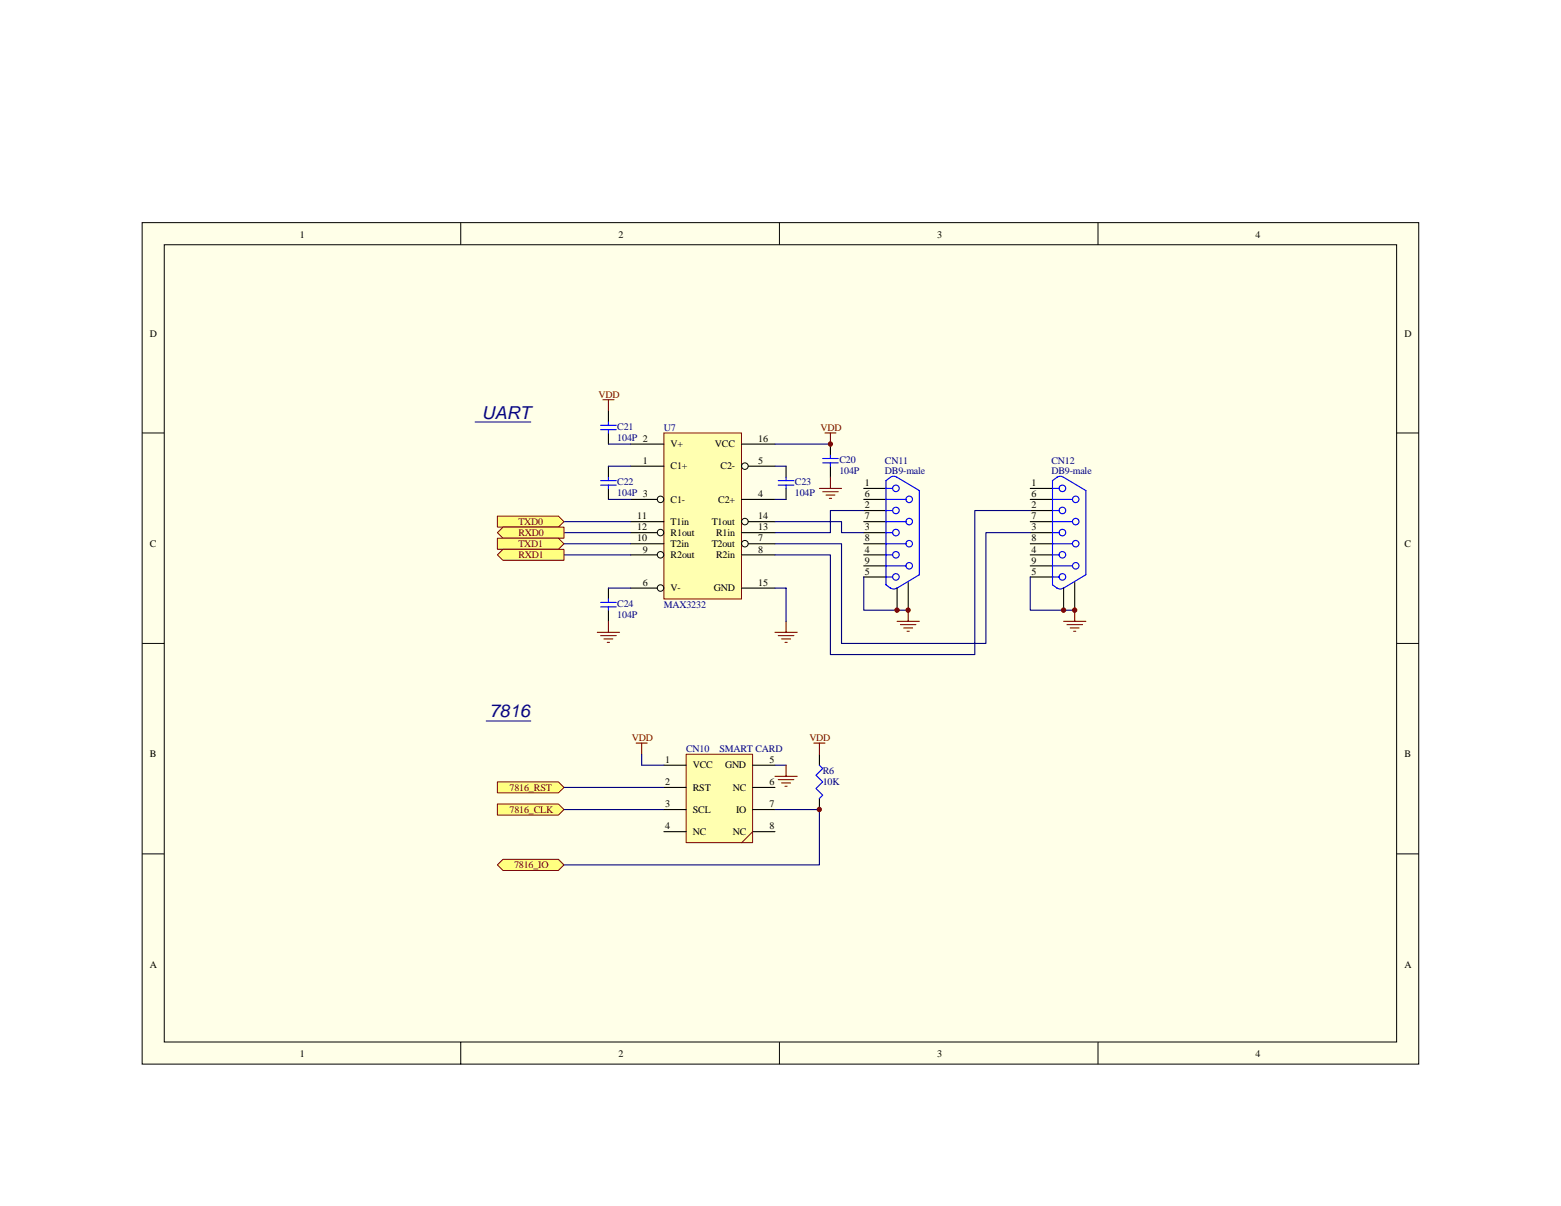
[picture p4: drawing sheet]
<svg xmlns="http://www.w3.org/2000/svg" width="279mm" height="216mm" viewBox="0 0 279 216" stroke-linecap="round" stroke-linejoin="round" font-family="sans-serif">
<path d="M25.4 39.9h228.5v150.6h-228.5z" fill="#ffffe8"/>
<g fill="none" stroke="#000" stroke-width=".18">
<path d="M25.4 39.9h228.5v150.6h-228.5zM82.5 39.9v3.9M139.5 39.9v3.9M196.5 39.9v3.9M29.4 43.8h220.6v142.7h-220.6zM25.4 77.5h4M250 77.5h4M25.4 115.2h4M250 115.2h4M25.4 152.9h4M250 152.9h4M82.5 186.6v3.9"/>
<path d="M139.5 186.6v3.9M196.5 186.6v3.9"/>
</g>
<path d="M118.9 77.5h13.8v29.7h-13.8z" fill="#ffffb0"/>
<path d="M118.8 77.5h13.9v29.7h-13.9z" fill="none" stroke="#800000" stroke-width=".18"/>
<g fill="none" stroke="#000" stroke-width=".18">
<circle cx="118.2" cy="95.3" r=".58"/>
<circle cx="118.2" cy="99.3" r=".58"/>
<circle cx="118.2" cy="89.4" r=".58"/>
<circle cx="133.3" cy="83.4" r=".59"/>
<circle cx="133.3" cy="97.3" r=".59"/>
<circle cx="133.3" cy="93.4" r=".59"/>
<circle cx="118.2" cy="105.3" r=".58"/>
</g>
<g fill="none" stroke="#000" stroke-width=".2">
<path d="M108.9 73.6v1.9M108.9 77.5v2M112.9 79.5h5.9M132.7 79.5h6M148.6 79.5v2M108.9 83.5v1.9M108.9 87.4v2M112.9 99.3h4.7M112.9 93.4h5.9M112.9 95.4h4.7M112.9 97.3h5.9M112.9 83.5h5.9"/>
<path d="M112.9 89.4h4.7M132.7 99.3h6M132.7 95.4h6M132.7 89.4h6M133.9 93.4h4.8M133.9 97.3h4.8M133.9 83.5h4.8M140.7 83.5v1.9M140.7 87.4v2M148.6 83.5v1.9M154.6 99.3h4M154.6 93.4h4"/>
<path d="M154.6 95.4h4M154.6 97.3h4M154.6 89.4h4M154.6 87.4h4M154.6 91.4h4M108.9 105.3v2M108.9 109.2v2M112.9 105.3h4.7M132.7 105.3h6M154.6 101.3h4M154.6 103.3h4M160.6 105.3v3.9"/>
<path d="M162.6 104.3v4.9"/>
</g>
<g fill="none" stroke="#00f" stroke-width=".2">
<path d="M107.5 76.9h2.8M107.5 76.1h2.8M108.9 75.5v.6M108.9 76.9v.6M107.5 86.8h2.8M107.5 86h2.8M108.9 85.4v.6M108.9 86.8v.6M139.3 86.8h2.8M139.3 86h2.8M140.7 85.4v.6M140.7 86.8v.6"/>
<path d="M147.3 82.1h2.7M147.3 82.9h2.7M148.6 81.5v.6M148.6 82.9v.6M158.6 99.3h1.2M158.6 97.3h3.6M158.6 95.4h1.2M158.6 93.4h3.6M158.6 91.4h1.2M158.6 89.4h3.6M158.6 87.4h1.2M107.5 108.6h2.8"/>
<path d="M107.5 107.8h2.8M108.9 107.3v.5M108.9 108.6v.6M158.6 103.3h1.2M158.6 101.3h3.6M159.4 105.3l-.8-.6v-18.7a1.93 1.93 0 0 1 1.4-.7h.4l4.1 2.5v15.1l-3.9 2.4M159.4 105.2l.6 .3 .5-.3"/>
<circle cx="160.4" cy="87.4" r=".59"/>
<circle cx="160.4" cy="99.3" r=".59"/>
<circle cx="160.4" cy="95.3" r=".59"/>
<circle cx="160.4" cy="91.4" r=".59"/>
<circle cx="162.7" cy="89.4" r=".58"/>
<circle cx="162.7" cy="97.3" r=".58"/>
<circle cx="162.7" cy="93.4" r=".58"/>
<circle cx="160.4" cy="103.3" r=".59"/>
<circle cx="162.7" cy="101.3" r=".58"/>
</g>
<g fill="none" stroke="#800000" stroke-width=".2">
<path d="M107.9 71.6h2M108.9 71.6v2M147.7 77.5h1.9M148.6 77.5v2M146.7 87.4h3.9M147.3 88h2.7M147.8 88.6h1.6M148.4 89.2h.4M148.6 85.4v2M106.9 113.2h4M107.5 113.8h2.8M108.1 114.4h1.6"/>
<path d="M108.7 115h.4M108.9 111.2v2M138.7 113.2h4M139.3 113.8h2.8M139.9 114.4h1.6M140.5 115h.4M140.7 111.2v2M160.6 111.2h3.9M161.2 111.8h2.7M161.8 112.4h1.5M162.3 113h.5M162.6 109.2v2"/>
</g>
<path d="M108.9 79.5h4M138.7 79.5h9.9M100.9 95.4h12M100.9 93.4h12M108.9 83.5h4M108.9 89.4h4M138.7 83.5h2M138.7 89.4h2M108.9 105.3h4M138.7 105.3h2v5.9M154.6 103.3v5.9h8" fill="none" stroke="#000080" stroke-width=".2"/>
<path d="M122.8 135h11.9v15.9h-11.9z" fill="#ffffb0"/>
<path d="M122.8 135h11.9v15.9h-11.9zM134.7 148.9l-2 2" fill="none" stroke="#800000" stroke-width=".18"/>
<path d="M118.8 137h4M134.7 137h4M146.7 135v2M118.8 141h4M118.8 144.9h4M118.8 148.9h4M134.7 141h4M134.7 144.9h4M134.7 148.9h4M146.7 142.9v2" fill="none" stroke="#000" stroke-width=".2"/>
<path d="M113.9 133h1.9M114.9 133v2M138.7 139h4M139.3 139.6h2.8M140.7 137v2M145.7 133h2M146.7 133v2M139.9 140.2h1.6M140.5 140.8h.4" fill="none" stroke="#800000" stroke-width=".2"/>
<path d="M146.7 137l.6 .6-1.3 1.2 1.3 1.2-1.3 1.2 1.3 1.1-.6 .6" fill="none" stroke="#00f" stroke-width=".2"/>
<path d="M114.9 135v2M138.7 137h2M100.9 141h17.9M100.9 144.9h17.9M138.7 144.9h8v9.9h-45.8" fill="none" stroke="#000080" stroke-width=".2"/>
<g fill="#ffff80" stroke="#800000" stroke-width=".18">
<path d="M89 92.4h10.9l1 1-1 1h-10.9z" fill-rule="evenodd"/>
<path d="M89 95.4l1-1h10.9v2h-10.9z" fill-rule="evenodd"/>
<path d="M89 140h10.9l1 1-1 .9h-10.9z" fill-rule="evenodd"/>
<path d="M89 143.9h10.9l1 1-1 1h-10.9z" fill-rule="evenodd"/>
<path d="M90 153.8h9.9l1 1-1 1h-9.9l-1-1z" fill-rule="evenodd"/>
</g>
<circle cx="148.6" cy="79.5" r=".39" fill="#800000" stroke="#800000" stroke-width=".18"/>
<path d="M100.9 99.3h12M100.9 97.3h12M138.7 93.4h11.9v2h4M154.6 91.4h-6v4h-9.9M184.4 95.4h-7.9v19.8h-25.9v-17.9h-11.9M184.4 91.4h-9.9v25.8h-25.9v-17.9h-9.9M184.4 103.3v5.9h8" fill="none" stroke="#000080" stroke-width=".2"/>
<path d="M184.4 87.4h4M184.4 89.4h4M184.4 91.4h4M184.4 93.4h4M184.4 95.4h4M184.4 97.3h4M184.4 99.3h4M184.4 101.3h4M184.4 103.3h4M190.4 105.3v3.9M192.4 104.3v4.9" fill="none" stroke="#000" stroke-width=".2"/>
<g fill="none" stroke="#00f" stroke-width=".2">
<path d="M188.4 99.3h1.2M188.4 97.3h3.6M188.4 95.4h1.2M188.4 93.4h3.6M188.4 91.4h1.2M188.4 89.4h3.6M188.4 87.4h1.2M189.2 85.4l.3-.1h.7l4.2 2.5v15.1l-4 2.4M189.2 85.4l-.8 .6v18.7l.8 .6M188.4 103.3h1.2M188.4 101.3h3.6M189.2 105.2l.6 .3 .6-.3"/>
<circle cx="190.2" cy="87.4" r=".59"/>
<circle cx="190.2" cy="99.3" r=".59"/>
<circle cx="190.2" cy="95.3" r=".59"/>
<circle cx="190.2" cy="91.4" r=".59"/>
<circle cx="192.5" cy="89.4" r=".58"/>
<circle cx="192.5" cy="97.3" r=".58"/>
<circle cx="192.5" cy="93.4" r=".58"/>
<circle cx="190.2" cy="103.3" r=".59"/>
<circle cx="192.5" cy="101.3" r=".58"/>
</g>
<path d="M190.4 111.2h4M191 111.8h2.8M191.6 112.4h1.5M192.2 113h.4M192.4 109.2v2" fill="none" stroke="#800000" stroke-width=".2"/>
<g fill="#ffff80" stroke="#800000" stroke-width=".18">
<path d="M89 96.4h10.9l1 .9-1 1h-10.9z" fill-rule="evenodd"/>
<path d="M89 99.3l1-1h10.9v2h-10.9z" fill-rule="evenodd"/>
</g>
<g fill="#800000" stroke="#800000" stroke-width=".18">
<circle cx="160.6" cy="109.2" r=".39"/>
<circle cx="162.5" cy="109.2" r=".39"/>
<circle cx="190.4" cy="109.2" r=".39"/>
<circle cx="192.4" cy="109.2" r=".39"/>
<circle cx="146.6" cy="144.9" r=".39"/>
</g>
<path d="M85 75.5h10M87 129.1h8" fill="none" stroke="#11037e" stroke-width=".2"/>
<path d="M114.9 137h3.9" fill="none" stroke="#000080" stroke-width=".2"/>
<g font-size="3.2" fill="#11037e">
<text x="86.3" y="75">UART</text>
<text x="87.6" y="128.4">7816</text>
</g>
<g font-size="1.8">
<text x="53.7" y="42.6">1</text>
<text x="110.7" y="42.6">2</text>
<text x="167.7" y="42.6">3</text>
<text x="224.7" y="42.6">4</text>
<text x="26.8" y="60.3">D</text>
<text x="251.4" y="60.3">D</text>
<text x="115.1" y="83.1">1</text>
<text x="120" y="80.1">V+</text>
<text x="128" y="80.1">VCC</text>
<text x="135.7" y="83.1">5</text>
<text x="135.7" y="79.1">16</text>
<text x="120" y="84">C1+</text>
<text x="120" y="90">C1-</text>
<text x="128.6" y="90">C2+</text>
<text x="129" y="84">C2-</text>
<text x="135.7" y="89">4</text>
<text x="154.8" y="87">1</text>
<text x="154.8" y="89">6</text>
<text x="184.6" y="87">1</text>
<text x="184.6" y="89">6</text>
<text x="114.1" y="93">11</text>
<text x="114.1" y="95">12</text>
<text x="120" y="94">T1in</text>
<text x="120" y="95.9">R1out</text>
<text x="127.4" y="94">T1out</text>
<text x="128.2" y="95.9">R1in</text>
<text x="135.7" y="93">14</text>
<text x="135.7" y="95">13</text>
<text x="154.8" y="91">2</text>
<text x="154.8" y="93">7</text>
<text x="154.8" y="95">3</text>
<text x="184.6" y="91">2</text>
<text x="184.6" y="93">7</text>
<text x="184.6" y="95">3</text>
<text x="26.8" y="97.9">C</text>
<text x="114.1" y="96.9">10</text>
<text x="115.1" y="98.9">9</text>
<text x="120" y="99.9">R2out</text>
<text x="120" y="97.9">T2in</text>
<text x="127.4" y="97.9">T2out</text>
<text x="128.2" y="99.9">R2in</text>
<text x="135.7" y="96.9">7</text>
<text x="135.7" y="98.9">8</text>
<text x="154.8" y="96.9">8</text>
<text x="154.8" y="98.9">4</text>
<text x="154.8" y="100.9">9</text>
<text x="184.6" y="96.9">8</text>
<text x="184.6" y="98.9">4</text>
<text x="184.6" y="100.9">9</text>
<text x="251.4" y="97.9">C</text>
<text x="115.1" y="104.9">6</text>
<text x="120" y="105.9">V-</text>
<text x="127.8" y="105.9">GND</text>
<text x="135.7" y="104.9">15</text>
<text x="154.8" y="102.9">5</text>
<text x="184.6" y="102.9">5</text>
<text x="26.8" y="135.6">B</text>
<text x="119" y="136.6">1</text>
<text x="124" y="137.6">VCC</text>
<text x="129.8" y="137.6">GND</text>
<text x="137.7" y="136.6">5</text>
<text x="251.4" y="135.6">B</text>
<text x="119" y="140.5">2</text>
<text x="124" y="141.5">RST</text>
<text x="131.1" y="141.5">NC</text>
<text x="137.7" y="140.5">6</text>
<text x="119" y="144.5">3</text>
<text x="119" y="148.5">4</text>
<text x="124" y="145.5">SCL</text>
<text x="124" y="149.5">NC</text>
<text x="131.1" y="149.5">NC</text>
<text x="131.7" y="145.5">IO</text>
<text x="137.7" y="148.5">8</text>
<text x="137.7" y="144.5">7</text>
<text x="26.8" y="173.2">A</text>
<text x="251.4" y="173.2">A</text>
<text x="53.7" y="189.3">1</text>
<text x="110.7" y="189.3">2</text>
<text x="167.7" y="189.3">3</text>
<text x="224.7" y="189.3">4</text>
</g>
<g font-size="1.8" fill="#800000">
<text x="107.1" y="71.2">VDD</text>
<text x="146.9" y="77.1">VDD</text>
<text x="92.8" y="94">TXD0</text>
<text x="92.8" y="95.9">RXD0</text>
<text x="92.8" y="97.9">TXD1</text>
<text x="92.8" y="99.9">RXD1</text>
<text x="113.1" y="132.6">VDD</text>
<text x="144.9" y="132.6">VDD</text>
<text x="91.2" y="141.5">7816_RST</text>
<text x="91.2" y="145.5">7816_CLK</text>
<text x="92" y="155.4">7816_IO</text>
</g>
<g font-size="1.8" fill="#000080">
<text x="110.5" y="76.9">C21</text>
<text x="118.8" y="77.1">U7</text>
<text x="110.5" y="78.9">104P 2</text>
<text x="150.2" y="82.8">C20</text>
<text x="158.4" y="83.1">CN11</text>
<text x="188.2" y="83.1">CN12</text>
<text x="110.5" y="86.8">C22</text>
<text x="110.5" y="88.8">104P 3</text>
<text x="142.3" y="86.8">C23</text>
<text x="142.3" y="88.8">104P</text>
<text x="150.2" y="84.8">104P</text>
<text x="158.4" y="84.8">DB9-male</text>
<text x="188.2" y="84.8">DB9-male</text>
<text x="110.5" y="108.6">C24</text>
<text x="110.5" y="110.6">104P</text>
<text x="118.8" y="108.8">MAX3232</text>
<text x="122.8" y="134.6">CN10</text>
<text x="128.8" y="134.6">SMART CARD</text>
<text x="147.3" y="138.6">R6</text>
<text x="147.3" y="140.5">10K</text>
</g>
</svg>
